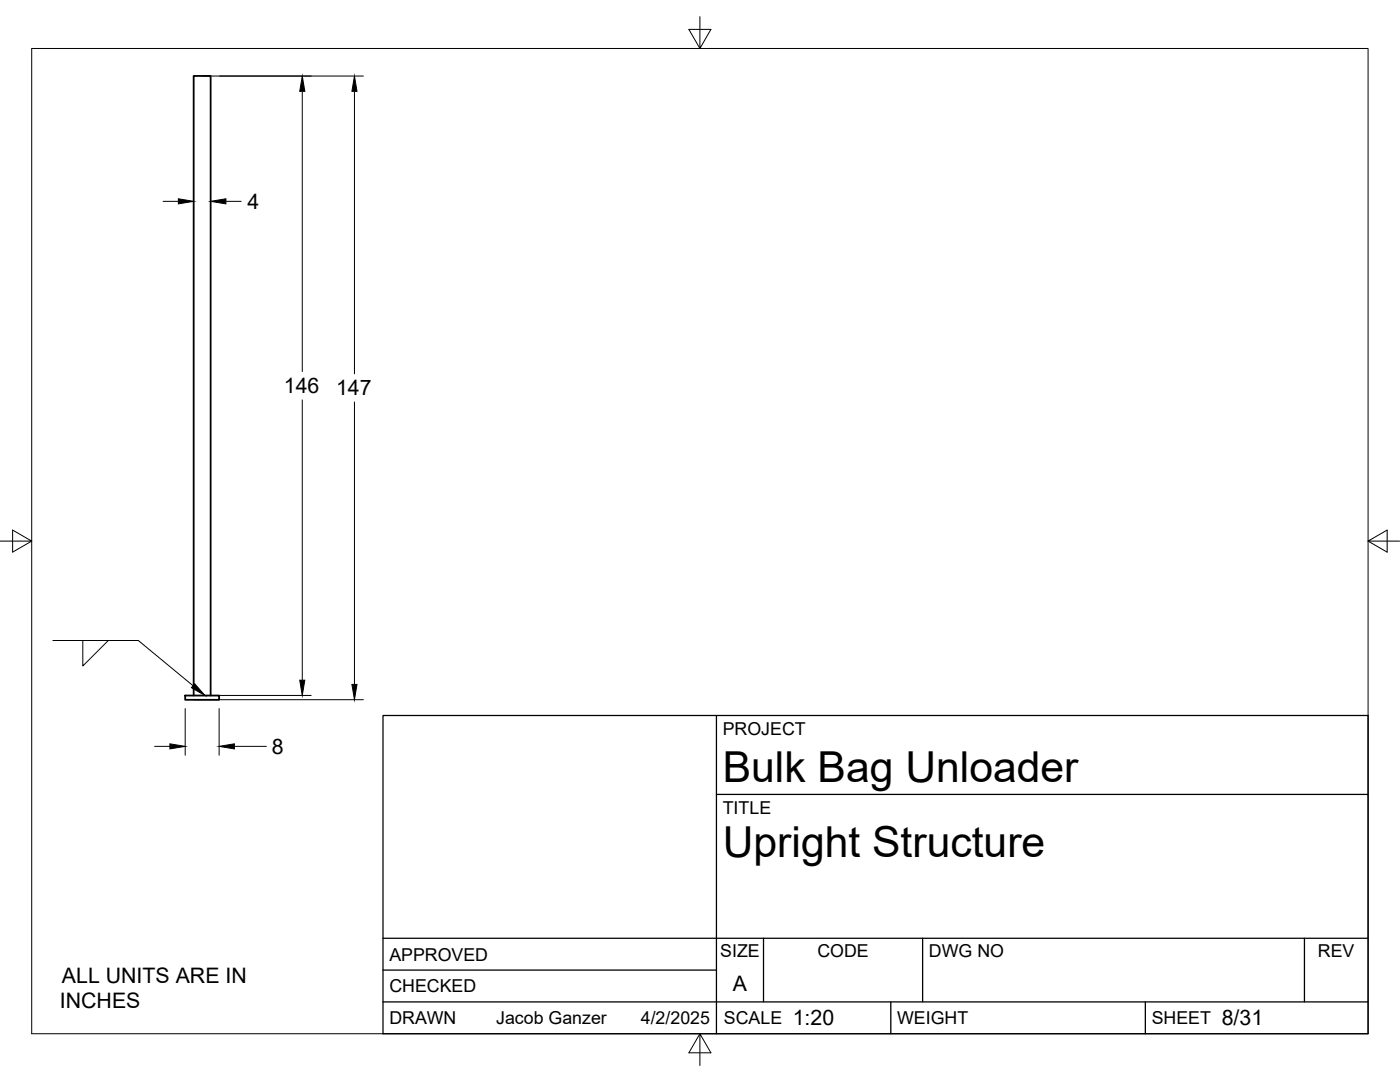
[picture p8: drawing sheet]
<svg xmlns="http://www.w3.org/2000/svg" width="279mm" height="216mm" viewBox="0 0 279 216" stroke-linecap="round" stroke-linejoin="round" font-family="sans-serif">
<!-- layer: Visible -->
<path d="M37 138.8h6.7v.8h-6.7zM38.7 138.8v-123.6h3.3v123.6" fill="none" stroke="#000" stroke-width=".36"/>
<!-- layer: Border -->
<path d="M6.3 9.7h266.7v196.6h-266.7zM139.7 3.3v6.4l2.2-3.8h-4.4l2.2 3.8M0 108h6.3l-3.8-2.2v4.4l3.8-2.2M273 108l3.8 2.2v-4.4l-3.8 2.2h6.4M139.7 206.3l-2.2 3.8h4.4l-2.2-3.8v6.3" fill="none" stroke="#000" stroke-width=".2"/>
<!-- layer: Titleblock -->
<path d="M76.4 142.8h196.6v63.5h-196.6zM143 158.5h130M143 142.8v63.5M76.4 199.9h196.6M76.4 193.6h66.6M76.4 187.2h196.6M152.4 187.2v12.7M177.8 199.9v6.4M184.1 187.2v12.7M228.6 199.9v6.4M260.3 187.2v12.7" fill="none" stroke="#000" stroke-width=".25"/>
<!-- layer: FD_Dimensions -->
<g fill="none" stroke="#000" stroke-width=".2">
<path d="M40.4 15.2h32.1M60.3 18.2v55.9M70.7 18.2v56.4M32.6 40.2h3M45.1 40.2h3M60.3 79.8v55.9M70.7 80.2v56.4M38.7 139.6h33.8M43.8 138.8h18.3M30.9 148.9h3M37 141.4v9.3M43.7 141.4v9.3"/>
<path d="M46.8 148.9h6.4"/>
</g>
<path d="M60.3 15.2l.5 3h-1zM70.7 15.2l.5 3h-1zM35.6 39.7l3.1 .5-3.1 .5zM42 40.2l3.1-.5v1zM59.8 135.7h1l-.5 3.1zM70.2 136.6h1l-.5 3zM33.9 148.4l3.1 .5-3.1 .5zM43.7 148.9l3.1-.5v1z" fill="#000" stroke="#000" stroke-width=".2"/>
<path d="M10.5 127.8h17.1l10.9 9M16.5 127.8h5.1l-5.1 5.1z" fill="none" stroke="#000" stroke-width=".2"/>
<path d="M38.9 136.4l2 2.4-2.7-1.6z" fill="#000" stroke="#000" stroke-width=".2"/>
<g font-size="8.5">
<text x="144.3" y="156">Bulk Bag Unloader</text>
<text x="144.3" y="171">Upright Structure</text>
</g>
<g font-size="4.3">
<text x="49.4" y="41.7">4</text>
<text x="56.6" y="78.5">146</text>
<text x="67.1" y="78.9">147</text>
<text x="54.3" y="150.4">8</text>
<text x="12.4" y="196.1">ALL UNITS ARE IN</text>
<text x="146.3" y="197.7">A</text>
<text x="12" y="201.2">INCHES</text>
<text x="158.2" y="204.6">1:20</text>
<text x="243.8" y="204.6">8/31</text>
</g>
<g font-size="3.5">
<text x="144.3" y="146.6">PROJECT</text>
<text x="144.3" y="162.3">TITLE</text>
<text x="77.7" y="191.7">APPROVED</text>
<text x="143.7" y="191">SIZE</text>
<text x="163.1" y="191">CODE</text>
<text x="185.4" y="191">DWG NO</text>
<text x="263" y="191">REV</text>
<text x="77.7" y="198">CHECKED</text>
<text x="77.7" y="204.4">DRAWN</text>
<text x="99" y="204.4">Jacob Ganzer</text>
<text x="127.9" y="204.4">4/2/2025</text>
<text x="144.5" y="204.4">SCALE</text>
<text x="179" y="204.4">WEIGHT</text>
<text x="229.8" y="204.4">SHEET</text>
</g>
</svg>
